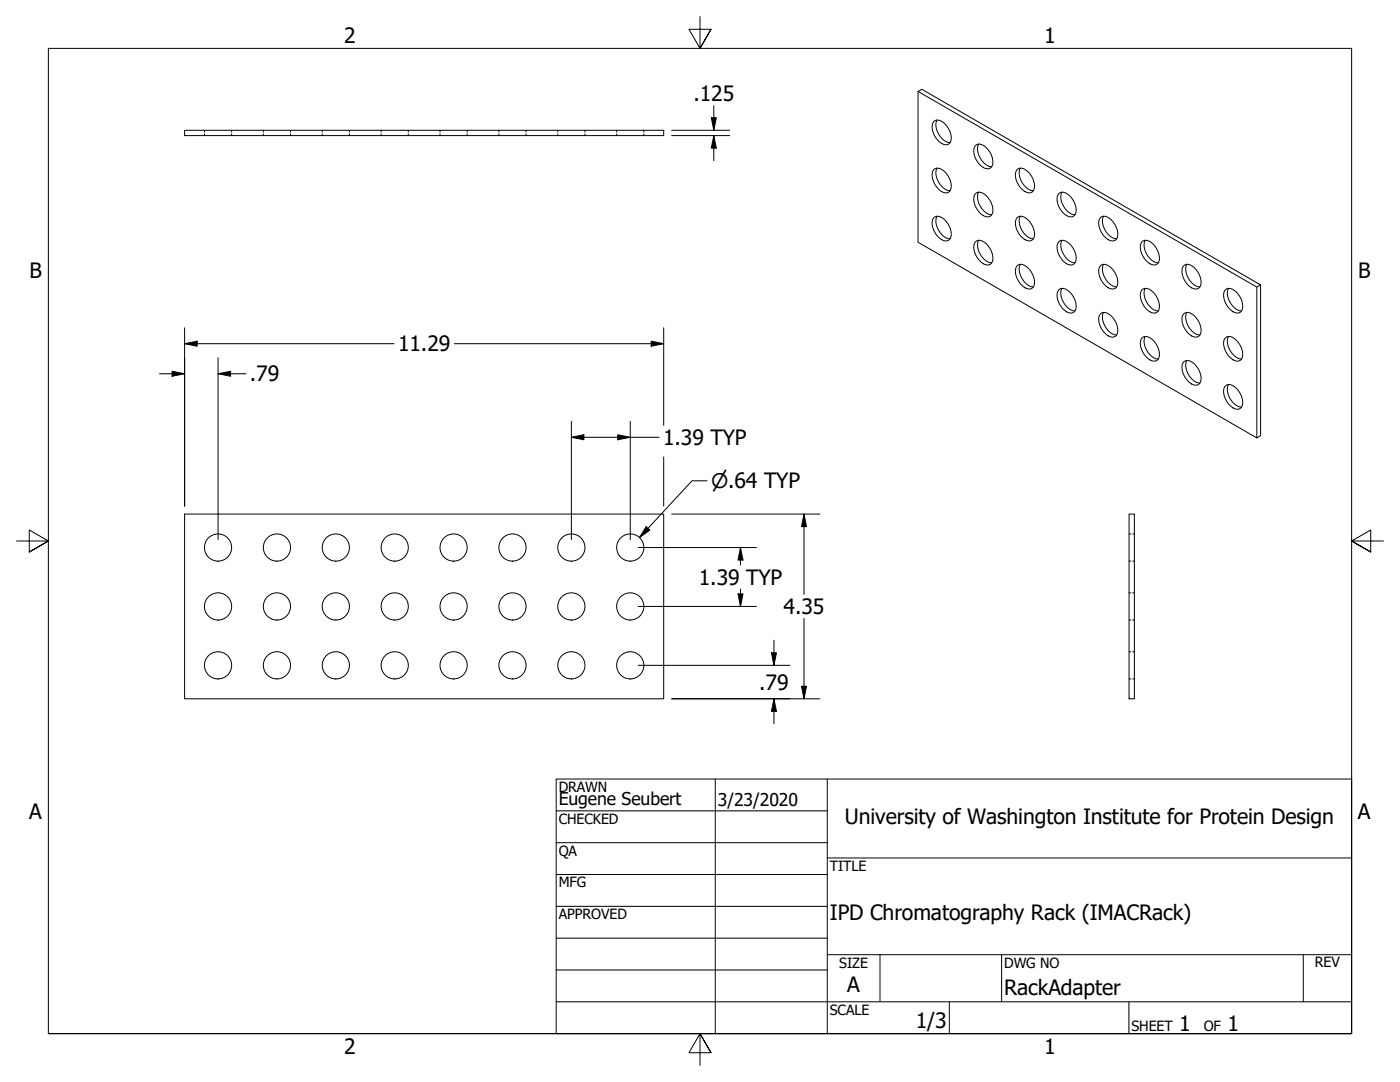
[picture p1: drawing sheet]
<svg xmlns="http://www.w3.org/2000/svg" width="279mm" height="216mm" viewBox="0 0 279 216" stroke-linecap="round" stroke-linejoin="round" font-family="sans-serif">
<!-- layer: Visible (ANSI) -->
<g fill="none" stroke="#000" stroke-width=".2">
<path d="M183.2 18.2l67.6 39.1M36.8 26h95.7v1.1h-95.7zM186.4 33.9a1.54 1.54 0 0 1 2.1 .4 3.5 3.5 0 0 1 1.1 3.7 1.34 1.34 0 0 1-2.1-.1 3.8 3.8 0 0 1-1.3-3.7zM186.4 24.3a1.53 1.53 0 0 1 2.1 .4 3.5 3.5 0 0 1 1.1 3.7 1.34 1.34 0 0 1-2.1-.1 3.8 3.8 0 0 1-1.3-3.7zM187 33.5a3.6 3.6 0 0 0 2.6 4.6M187 24a3.6 3.6 0 0 0 2.6 4.5M194.7 29.1a1.53 1.53 0 0 1 2.2 .4 3.5 3.5 0 0 1 1 3.7 1.35 1.35 0 0 1-2.1-.1 3.8 3.8 0 0 1-1.3-3.7zM194.7 38.7a1.53 1.53 0 0 1 2.2 .4 3.5 3.5 0 0 1 1 3.7 1.35 1.35 0 0 1-2.1-.1 3.8 3.8 0 0 1-1.3-3.7zM195.3 28.7a3.6 3.6 0 0 0 2.6 4.6M195.3 38.3a3.6 3.6 0 0 0 2.6 4.6M203 33.9a1.54 1.54 0 0 1 2.2 .4 3.5 3.5 0 0 1 1 3.7 1.34 1.34 0 0 1-2.1-.1 3.8 3.8 0 0 1-1.3-3.7zM203.6 33.5a3.6 3.6 0 0 0 2.6 4.6"/>
<path d="M211.3 38.7a1.53 1.53 0 0 1 2.2 .4 3.5 3.5 0 0 1 1.1 3.7 1.35 1.35 0 0 1-2.1-.1 3.8 3.8 0 0 1-1.4-3.7zM211.9 38.3a3.6 3.6 0 0 0 2.6 4.6M186.4 43.5a1.53 1.53 0 0 1 2.1 .4 3.5 3.5 0 0 1 1.1 3.7 1.34 1.34 0 0 1-2.1-.1 3.8 3.8 0 0 1-1.3-3.7zM187 43.1a3.6 3.6 0 0 0 2.6 4.6M194.7 48.3a1.54 1.54 0 0 1 2.2 .4 3.5 3.5 0 0 1 1 3.7 1.34 1.34 0 0 1-2.1-.1 3.8 3.8 0 0 1-1.3-3.7zM195.3 47.9a3.6 3.6 0 0 0 2.6 4.6M203 53.1a1.53 1.53 0 0 1 2.2 .4 3.5 3.5 0 0 1 1 3.7 1.35 1.35 0 0 1-2.1-.1 3.8 3.8 0 0 1-1.3-3.7zM203 43.5a1.54 1.54 0 0 1 2.2 .4 3.5 3.5 0 0 1 1 3.7 1.34 1.34 0 0 1-2.1-.1 3.8 3.8 0 0 1-1.3-3.7zM203.6 52.7a3.6 3.6 0 0 0 2.6 4.6M203.6 43.1a3.6 3.6 0 0 0 2.6 4.6M211.3 48.3a1.54 1.54 0 0 1 2.2 .4 3.5 3.5 0 0 1 1.1 3.7 1.34 1.34 0 0 1-2.1-.1 3.8 3.8 0 0 1-1.4-3.7zM211.3 57.8a1.54 1.54 0 0 1 2.2 .5 3.5 3.5 0 0 1 1.1 3.7 1.34 1.34 0 0 1-2.1-.1 3.8 3.8 0 0 1-1.4-3.7z"/>
<path d="M211.9 47.9a3.6 3.6 0 0 0 2.6 4.6M211.9 57.5a3.6 3.6 0 0 0 2.6 4.5M219.6 53.1a1.53 1.53 0 0 1 2.2 .4 3.5 3.5 0 0 1 1.1 3.7 1.35 1.35 0 0 1-2.1-.1 3.8 3.8 0 0 1-1.4-3.7zM219.6 43.5a1.53 1.53 0 0 1 2.2 .4 3.5 3.5 0 0 1 1.1 3.7 1.34 1.34 0 0 1-2.1-.1 3.8 3.8 0 0 1-1.4-3.7zM220.2 52.7a3.6 3.6 0 0 0 2.6 4.6M220.2 43.1a3.6 3.6 0 0 0 2.6 4.6M227.9 48.3a1.54 1.54 0 0 1 2.2 .4 3.5 3.5 0 0 1 1.1 3.7 1.34 1.34 0 0 1-2.1-.1 3.8 3.8 0 0 1-1.4-3.7zM227.9 57.8a1.54 1.54 0 0 1 2.2 .5 3.5 3.5 0 0 1 1.1 3.7 1.34 1.34 0 0 1-2.1-.1 3.8 3.8 0 0 1-1.4-3.7zM228.6 47.9a3.6 3.6 0 0 0 2.6 4.6M228.6 57.5a3.6 3.6 0 0 0 2.6 4.5M236.2 53.1a1.53 1.53 0 0 1 2.2 .4 3.5 3.5 0 0 1 1.1 3.7 1.35 1.35 0 0 1-2.1-.1 3.8 3.8 0 0 1-1.4-3.7zM236.9 52.7a3.6 3.6 0 0 0 2.6 4.6"/>
<path d="M244.5 57.8a1.54 1.54 0 0 1 2.2 .5 3.5 3.5 0 0 1 1.1 3.7 1.34 1.34 0 0 1-2.1-.1 3.8 3.8 0 0 1-1.4-3.7zM245.2 57.5a3.6 3.6 0 0 0 2.6 4.5M251.6 56.8l-67.6-39-.8 .4v30.1l67.6 39.1v-30.1l.8-.5v30.1l-.8 .5M219.6 62.6a1.54 1.54 0 0 1 2.2 .5 3.5 3.5 0 0 1 1.1 3.7 1.34 1.34 0 0 1-2.1-.1 3.8 3.8 0 0 1-1.4-3.7zM220.2 62.3a3.6 3.6 0 0 0 2.6 4.5M227.9 67.4a1.53 1.53 0 0 1 2.2 .5 3.5 3.5 0 0 1 1.1 3.7 1.35 1.35 0 0 1-2.1-.1 3.8 3.8 0 0 1-1.4-3.7zM228.6 67.1a3.6 3.6 0 0 0 2.6 4.5M236.2 72.2a1.54 1.54 0 0 1 2.2 .5 3.5 3.5 0 0 1 1.1 3.7 1.34 1.34 0 0 1-2.1-.1 3.8 3.8 0 0 1-1.4-3.7zM236.2 62.6a1.54 1.54 0 0 1 2.2 .5 3.5 3.5 0 0 1 1.1 3.7 1.34 1.34 0 0 1-2.1-.1 3.8 3.8 0 0 1-1.4-3.7zM236.9 71.9a3.6 3.6 0 0 0 2.6 4.5M236.9 62.3a3.6 3.6 0 0 0 2.6 4.5M244.5 67.4a1.53 1.53 0 0 1 2.2 .5 3.5 3.5 0 0 1 1.1 3.7 1.35 1.35 0 0 1-2.1-.1 3.8 3.8 0 0 1-1.4-3.7z"/>
<path d="M244.5 77a1.53 1.53 0 0 1 2.2 .5 3.5 3.5 0 0 1 1.1 3.7 1.34 1.34 0 0 1-2.1-.1 3.8 3.8 0 0 1-1.4-3.8zM245.2 67.1a3.6 3.6 0 0 0 2.6 4.5M245.2 76.7a3.6 3.6 0 0 0 2.6 4.5M36.8 102.6h95.7v36.8h-95.7zM225.3 102.6h1.1v36.8h-1.1z"/>
<circle cx="43.5" cy="109.3" r="2.71"/>
<circle cx="55.3" cy="109.3" r="2.71"/>
<circle cx="67" cy="109.3" r="2.71"/>
<circle cx="78.8" cy="109.3" r="2.71"/>
<circle cx="90.5" cy="109.3" r="2.71"/>
<circle cx="102.3" cy="109.3" r="2.71"/>
<circle cx="114" cy="109.3" r="2.71"/>
<circle cx="125.8" cy="109.3" r="2.71"/>
<circle cx="43.5" cy="132.8" r="2.71"/>
<circle cx="43.5" cy="121" r="2.71"/>
<circle cx="55.3" cy="121" r="2.71"/>
<circle cx="55.3" cy="132.8" r="2.71"/>
<circle cx="67" cy="121" r="2.71"/>
<circle cx="67" cy="132.8" r="2.71"/>
<circle cx="78.8" cy="121" r="2.71"/>
<circle cx="78.8" cy="132.8" r="2.71"/>
<circle cx="90.5" cy="132.8" r="2.71"/>
<circle cx="90.5" cy="121" r="2.71"/>
<circle cx="102.3" cy="121" r="2.71"/>
<circle cx="102.3" cy="132.8" r="2.71"/>
<circle cx="114" cy="132.8" r="2.71"/>
<circle cx="114" cy="121" r="2.71"/>
<circle cx="125.8" cy="132.8" r="2.71"/>
<circle cx="125.8" cy="121" r="2.71"/>
</g>
<!-- layer: Hidden (ANSI) -->
<g fill="none" stroke="#000" stroke-width=".2">
<path d="M40.8 26v.4M40.8 26.7v.4M46.2 26v.4M46.2 26.7v.4M52.6 26v.4M52.6 26.7v.4M58 26v.4M58 26.7v.4M64.3 26v.4M64.3 26.7v.4M69.7 26v.4M69.7 26.7v.4"/>
<path d="M76.1 26v.4M76.1 26.7v.4M81.5 26v.4M81.5 26.7v.4M87.8 26v.4M87.8 26.7v.4M93.2 26v.4M93.2 26.7v.4M99.6 26v.4M99.6 26.7v.4M105 26v.4M105 26.7v.4"/>
<path d="M111.3 26v.4M111.3 26.7v.4M116.7 26v.4M116.7 26.7v.4M123.1 26v.4M123.1 26.7v.4M128.5 26v.4M128.5 26.7v.4M225.3 112h.4M225.3 106.5h.4M225.3 118.3h.4M226 112h.4"/>
<path d="M226 106.5h.4M226 118.3h.4M225.3 123.7h.4M225.3 135.5h.4M225.3 130.1h.4M226 123.7h.4M226 135.5h.4M226 130.1h.4"/>
</g>
<!-- layer: Border (ANSI) -->
<path d="M139.7 3.3v6.4l-2.2-3.9h4.4l-2.2 3.9 2.2-3.9M3.3 107.9h6.4l-3.9-2.2v4.5l3.9-2.3-3.9 2.3M276.1 107.9h-6.4l3.9-2.2v4.5l-3.9-2.3 3.9 2.3M9.7 206.2v-196.5h260v196.5h-260h260M141.9 210.1l-2.2-3.9 2.2 3.9h-4.4l2.2-3.9v6.4" fill="none" stroke="#000" stroke-width=".2"/>
<!-- layer: Title (ANSI) -->
<g fill="none" stroke="#000" stroke-width=".2">
<path d="M111 155.4h158.7v50.8h-158.7zM142.7 155.4v50.8M165.1 155.4v50.8M111 161.8h54.1M111 168.1h54.1M111 174.5h54.1M165.1 171.2h104.6M111 180.8h54.1M111 187.2h54.1M111 193.5h54.1M111 199.9h158.7M165.1 190.5h104.6"/>
<path d="M175.6 190.5v9.4M189.5 199.9v6.3M199.9 190.5v9.4M225.3 199.9v6.3M260.1 190.5v9.4"/>
</g>
<!-- layer: Dimension (ANSI) -->
<g fill="none" stroke="#000" stroke-width=".2">
<path d="M134 27.1h11.6M134 26h11.6M142 23.5h1l-.5 2.5zM142.5 27.1l.5 2.5h-1zM142.5 21.1v4.9M142.5 27.1v5M31.8 74.6h5M34.3 74.1l2.5 .5-2.5 .5zM36.8 68.6l2.5-.5v1zM36.8 68.6h41.8M36.8 65.4v35.6M43.5 74.6l2.5-.5v1z"/>
<path d="M43.5 74.6h5.6M43.5 71.4v36.3M90.7 68.6h41.8M130 68.1l2.5 .5-2.5 .5zM132.5 65.4v19.5M114 87.3l2.5-.5v1zM114 87.3h17.5M114 84.1v23.6M123.3 86.8l2.5 .5-2.5 .5zM125.8 84.1v23.6M132.5 91.2v9.8M141.1 95.9h-3l-10.5 11.4"/>
<path d="M127.4 109.3h23.6M129 105.1l.7 .7-2.1 1.5zM134 102.6h29.6M147.3 118.5h1l-.5 2.5zM147.8 109.3l.5 2.5h-1zM147.8 109.3v3.4M147.8 117.5v3.5M160.5 102.6l.5 2.5h-1zM160.5 102.6v16M127.4 121h23.6M127.4 132.8h30.2M134 139.4h29.6"/>
<path d="M154 130.3h1l-.5 2.5zM154.5 139.4l.5 2.5h-1zM154.5 127.8v5M154.5 139.4v5M160 136.9h1l-.5 2.5zM160.5 123.4v16"/>
</g>
<g fill="#000">
<path d="M142 23.5h1l-.5 2.5z" fill-rule="evenodd"/>
<path d="M142.5 27.1l.5 2.5h-1z" fill-rule="evenodd"/>
<path d="M34.3 74.1l2.5 .5-2.5 .5z" fill-rule="evenodd"/>
<path d="M36.8 68.6l2.5-.5v1z" fill-rule="evenodd"/>
<path d="M43.5 74.6l2.5-.5v1z" fill-rule="evenodd"/>
<path d="M130 68.1l2.5 .5-2.5 .5z" fill-rule="evenodd"/>
<path d="M114 87.3l2.5-.5v1z" fill-rule="evenodd"/>
<path d="M123.3 86.8l2.5 .5-2.5 .5z" fill-rule="evenodd"/>
<path d="M129 105.1l.7 .7-2.1 1.5z" fill-rule="evenodd"/>
<path d="M147.3 118.5h1l-.5 2.5z" fill-rule="evenodd"/>
<path d="M147.8 109.3l.5 2.5h-1z" fill-rule="evenodd"/>
<path d="M160.5 102.6l.5 2.5h-1z" fill-rule="evenodd"/>
<path d="M154 130.3h1l-.5 2.5z" fill-rule="evenodd"/>
<path d="M160 136.9h1l-.5 2.5z" fill-rule="evenodd"/>
<path d="M154.5 139.4l.5 2.5h-1z" fill-rule="evenodd"/>
</g>
<g font-size="4.2">
<text x="68.7" y="8.6">2</text>
<text x="208.4" y="8.6">1</text>
<text x="138.4" y="20.2">.125</text>
<text x="5.9" y="55.5">B</text>
<text x="271.1" y="55.5">B</text>
<text x="79.4" y="70.1">11.29</text>
<text x="49.9" y="76.1">.79</text>
<text x="132.3" y="88.8">1.39 TYP</text>
<text x="139.5" y="116.7">1.39 TYP</text>
<text x="156.4" y="122.5">4.35</text>
<text x="151.5" y="137.6">.79</text>
<text x="5.8" y="163.4">A</text>
<text x="168.6" y="164.5">University of Washington Institute for Protein Design</text>
<text x="271" y="163.4">A</text>
<text x="165.6" y="183.5">IPD Chromatography Rack (IMACRack)</text>
<text x="169.1" y="198">A</text>
<text x="200.4" y="198.5">RackAdapter</text>
<text x="182.8" y="205.1">1/3</text>
<text x="235.3" y="205.7">1</text>
<text x="245" y="205.7">1</text>
<text x="68.7" y="210.3">2</text>
<text x="208.4" y="210.3">1</text>
</g>
<text font-size="4" x="141.9" y="97.4">⌀.64 TYP</text>
<g font-size="3.5">
<text x="111.5" y="160.6">Eugene Seubert</text>
<text x="143.3" y="160.7">3/23/2020</text>
</g>
<g font-size="2.8">
<text x="111.5" y="158">DRAWN</text>
<text x="111.5" y="164.4">CHECKED</text>
<text x="111.5" y="170.7">QA</text>
<text x="165.6" y="173.7">TITLE</text>
<text x="111.5" y="177.1">MFG</text>
<text x="111.5" y="183.4">APPROVED</text>
<text x="167.5" y="193.1">SIZE</text>
<text x="200.4" y="193.1">DWG NO</text>
<text x="262.4" y="193">REV</text>
<text x="165.6" y="202.5">SCALE</text>
<text x="225.8" y="205.7">SHEET</text>
<text x="240.2" y="205.7">OF</text>
</g>
</svg>
